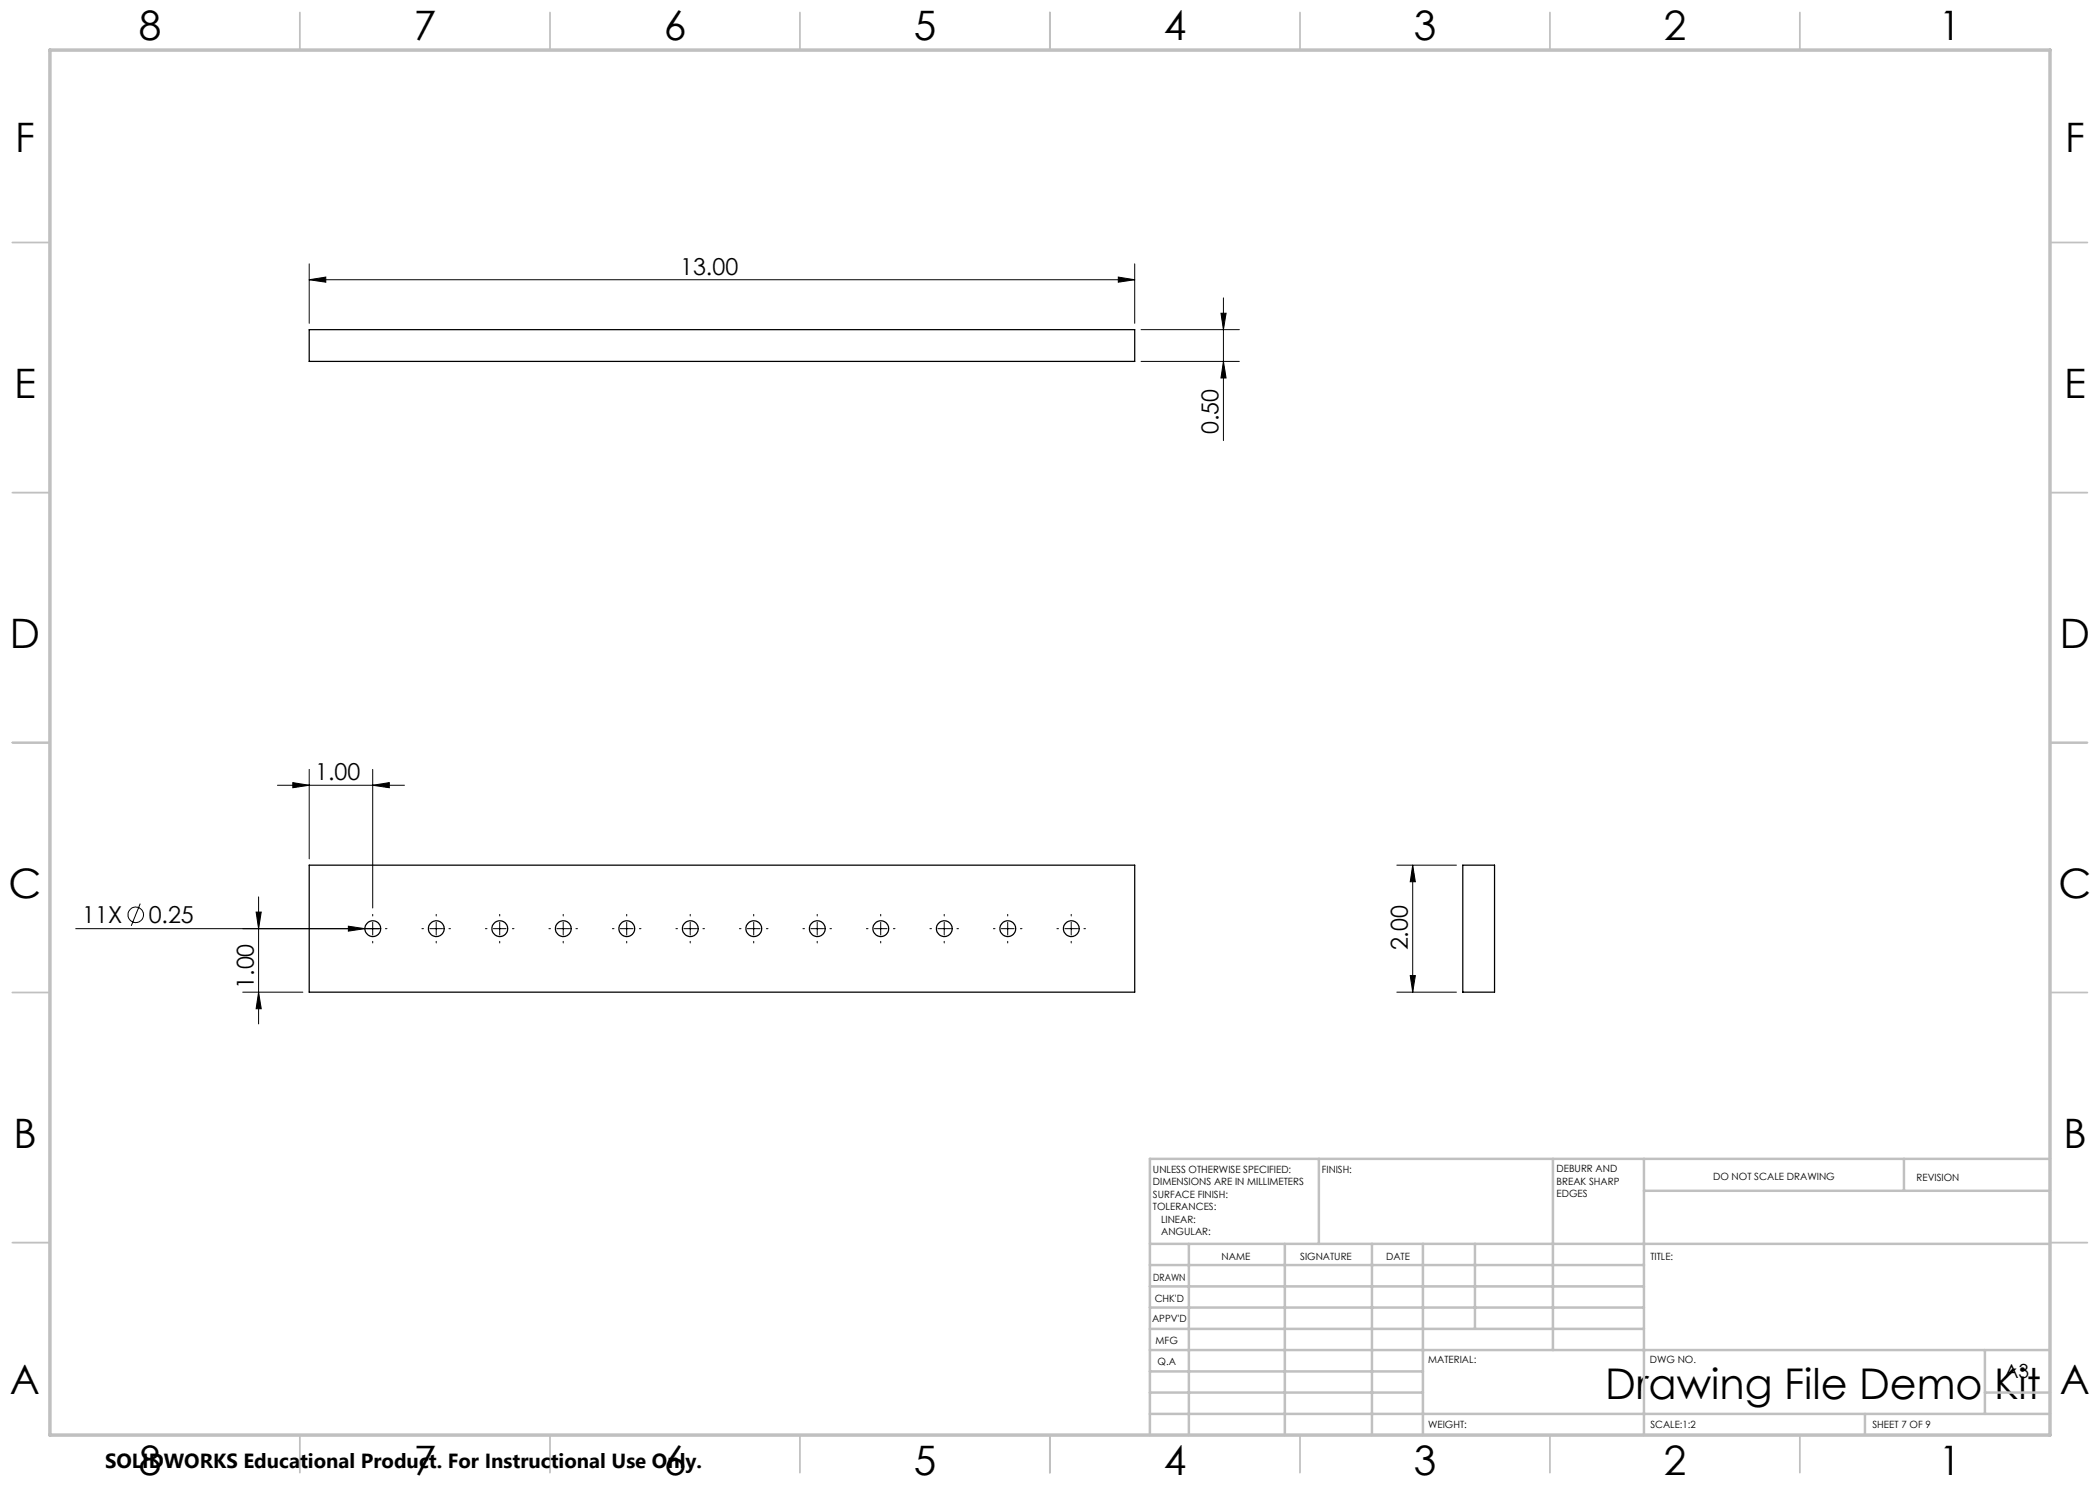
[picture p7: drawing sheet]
<svg xmlns="http://www.w3.org/2000/svg" width="420mm" height="297mm" viewBox="0 0 420 297" stroke-linecap="round" stroke-linejoin="round" font-family="sans-serif">
<g fill="none" stroke="#000" stroke-width=".25">
<path d="M61.8 65.9h165.1v6.4h-165.1zM61.8 173h165.1v25.4h-165.1zM292.6 173h6.3v25.4h-6.3z"/>
<circle cx="74.6" cy="185.7" r="1.58"/>
<circle cx="87.3" cy="185.7" r="1.58"/>
<circle cx="100" cy="185.7" r="1.58"/>
<circle cx="112.7" cy="185.7" r="1.58"/>
<circle cx="125.4" cy="185.7" r="1.58"/>
<circle cx="138.1" cy="185.7" r="1.58"/>
<circle cx="150.8" cy="185.7" r="1.58"/>
<circle cx="163.5" cy="185.7" r="1.58"/>
<circle cx="176.2" cy="185.7" r="1.58"/>
<circle cx="188.9" cy="185.7" r="1.58"/>
<circle cx="201.6" cy="185.7" r="1.58"/>
<circle cx="214.3" cy="185.7" r="1.58"/>
</g>
<g fill="none" stroke="#000" stroke-width=".2">
<path d="M61.8 55.9l3.4-.5v1zM61.8 52.8v11.9M61.8 55.9h165.1M223.7 55.4l3.2 .5-3.2 .5zM226.9 52.8v11.9M244.7 59.6v28.5M228.2 72.3h19.7M228.2 65.9h19.7M244.2 62.6h1l-.5 3.3zM244.7 72.3l.5 3.3h-1zM55.5 157.1h25.4M58.6 156.5l3.2 .6-3.2 .4z"/>
<path d="M61.8 153.9v17.9M74.5 157.1l3.4-.6v1zM74.5 153.9v27.7M51.7 179.4v25.4M279.4 173h11.9M282.5 173l.6 3.4h-1.1zM282.5 173v25.4M15.1 185.7h61M28 180.7l-1.8 4.5M48.5 198.4h12.1M51.2 182.4h1l-.5 3.3zM51.7 198.4l.5 3.4h-1z"/>
<path d="M69.7 185.2l3.3 .5-3.3 .5zM74.5 182.9v.3M74.5 184.5v2.5M74.5 188.3v.3M77.1 185.7h.3M84.4 185.7h.3M86 185.7h2.5M87.2 182.9v.3M87.2 184.5v2.5M87.2 188.3v.3M89.8 185.7h.3M97.1 185.7h.3"/>
<path d="M98.7 185.7h2.5M99.9 182.9v.3M99.9 184.5v2.5M99.9 188.3v.3M102.5 185.7h.3M109.8 185.7h.3M111.4 185.7h2.5M112.6 182.9v.3M112.6 184.5v2.5M112.6 188.3v.3M115.2 185.7h.3M122.5 185.7h.3"/>
<path d="M124.1 185.7h2.5M125.3 182.9v.3M125.3 184.5v2.5M125.3 188.3v.3M127.9 185.7h.3M135.2 185.7h.3M136.8 185.7h2.5M138 182.9v.3M138 184.5v2.5M138 188.3v.3M140.6 185.7h.3M147.9 185.7h.3"/>
<path d="M149.5 185.7h2.5M150.7 182.9v.3M150.7 184.5v2.5M150.7 188.3v.3M153.3 185.7h.3M160.6 185.7h.3M162.2 185.7h2.5M163.4 182.9v.3M163.4 184.5v2.5M163.4 188.3v.3M166 185.7h.3M173.3 185.7h.3"/>
<path d="M174.9 185.7h2.5M176.1 182.9v.3M176.1 184.5v2.5M176.1 188.3v.3M178.7 185.7h.3M186 185.7h.3M187.6 185.7h2.5M188.8 182.9v.3M188.8 184.5v2.5M188.8 188.3v.3M191.4 185.7h.3M198.7 185.7h.3"/>
<path d="M200.3 185.7h2.5M201.5 182.9v.3M201.5 184.5v2.5M201.5 188.3v.3M204.1 185.7h.3M211.4 185.7h.3M213 185.7h2.5M214.2 182.9v.3M214.2 184.5v2.5M214.2 188.3v.3M216.8 185.7h.3M279.4 198.4h11.9"/>
<path d="M282 195.1h1.1l-.6 3.3z"/>
<circle cx="27.2" cy="183" r="1.56"/>
</g>
<g fill="none" stroke="#c0c0c0" stroke-width=".35">
<path d="M60 2.5v7.5M110 2.5v7.5M160 2.5v7.5M210 2.5v7.5M260 2.5v7.5M310 2.5v7.5M360 2.5v7.5M2.5 48.5h7.5M410 48.5h7.5M2.5 98.5h7.5M410 98.5h7.5M2.5 148.5h7.5"/>
<path d="M410 148.5h7.5M2.5 198.5h7.5M410 198.5h7.5M2.5 248.5h7.5M410 248.5h7.5M60 287v7.5M110 287v7.5M160 287v7.5M210 287v7.5M260 287v7.5M310 287v7.5M360 287v7.5"/>
</g>
<g fill="none" stroke="#c0c0c0" stroke-width=".5">
<path d="M263.8 231.8v17M310.6 231.8v38.2M328.8 231.8v55.2M328.8 238.2h81.2M380.8 231.8v6.4M410 231.8h-180v55.2M230 248.8h180M230 257.3h98.8M230 253h98.8M237.8 248.8v38.2M257 248.8v38.2M274.4 248.8v38.2"/>
<path d="M284.6 248.8v38.2M295 248.8v17M230 265.8h98.8M230 261.5h98.8M230 278.5h54.6M230 274.3h54.6M230 270h180M397 278.5h13M397 270v12.8M230 282.8h180M373 282.8v4.2"/>
</g>
<path d="M10 10h400v277h-400z" fill="none" stroke="#c0c0c0" stroke-width=".7"/>
<g fill="#000">
<path d="M69.7 185.2l3.3 .5-3.3 .5z"/>
<path d="M244.7 72.3l.5 3.3h-1zM244.2 62.6h1l-.5 3.3zM282 195.1h1.1l-.6 3.3zM282.5 173l.6 3.4h-1.1z"/>
<path d="M74.5 157.1l3.4-.6v1zM58.6 156.5l3.2 .6-3.2 .4zM223.7 55.4l3.2 .5-3.2 .5zM61.8 55.9l3.4-.5v1z"/>
<path d="M51.2 182.4h1l-.5 3.3zM51.7 198.4l.5 3.4h-1z"/>
</g>
<text font-size="8.5" x="321.1" y="279.7">Drawing File Demo Kit</text>
<g font-size="8.1">
<text x="27.7" y="8">8</text>
<text x="82.7" y="8">7</text>
<text x="132.7" y="8">6</text>
<text x="182.7" y="8">5</text>
<text x="232.7" y="8">4</text>
<text x="282.7" y="8">3</text>
<text x="332.7" y="8">2</text>
<text x="387.7" y="8">1</text>
<text x="3" y="30.4">F</text>
<text x="413" y="30.4">F</text>
<text x="2.8" y="79.6">E</text>
<text x="412.8" y="79.6">E</text>
<text x="2" y="129.6">D</text>
<text x="412" y="129.6">D</text>
<text x="1.7" y="179.6">C</text>
<text x="411.7" y="179.6">C</text>
<text x="2.7" y="229.6">B</text>
<text x="412.7" y="229.6">B</text>
<text x="2" y="278.9">A</text>
<text x="412" y="278.9">A</text>
<text x="27.7" y="295">8</text>
<text x="82.7" y="295">7</text>
<text x="132.7" y="295">6</text>
<text x="182.7" y="295">5</text>
<text x="232.7" y="295">4</text>
<text x="282.7" y="295">3</text>
<text x="332.7" y="295">2</text>
<text x="387.7" y="295">1</text>
</g>
<g font-size="4.7">
<text x="136" y="54.9">13.00</text>
<text x="243.7" y="86.8" transform="rotate(-90 243.7 86.8)">0.50</text>
<text x="63" y="156">1.00</text>
<text x="16.4" y="184.7">11X</text>
<text x="29.7" y="184.7">0.25</text>
<text x="281.6" y="190.1" transform="rotate(-90 281.6 190.1)">2.00</text>
<text x="50.7" y="197.8" transform="rotate(-90 50.7 197.8)">1.00</text>
</g>
<text font-size="4.1" x="21" y="293.7">SOLIDWORKS Educational Product. For Instructional Use Only.</text>
<text font-size="3.9" x="400.9" y="275.5">A3</text>
<g font-size="2">
<text x="230.6" y="234.6">UNLESS OTHERWISE SPECIFIED:</text>
<text x="230.6" y="237.1">DIMENSIONS ARE IN MILLIMETERS</text>
<text x="230.6" y="239.6">SURFACE FINISH:</text>
<text x="264.4" y="234.6">FINISH:</text>
<text x="311.3" y="234.5">DEBURR AND</text>
<text x="311.3" y="237">BREAK SHARP</text>
<text x="311.3" y="239.5">EDGES</text>
<text x="342.6" y="236">DO NOT SCALE DRAWING</text>
<text x="383.3" y="236.2">REVISION</text>
<text x="230.6" y="242.1">TOLERANCES:</text>
<text x="232.2" y="244.6">LINEAR:</text>
<text x="232.2" y="247.1">ANGULAR:</text>
<text x="244.3" y="252">NAME</text>
<text x="260" y="251.9">SIGNATURE</text>
<text x="277.2" y="251.9">DATE</text>
<text x="330.1" y="251.9">TITLE:</text>
<text x="230.6" y="256.1">DRAWN</text>
<text x="230.9" y="260.3">CHK'D</text>
<text x="230.4" y="264.4">APPV'D</text>
<text x="231.1" y="268.8">MFG</text>
<text x="231.5" y="273">Q.A</text>
<text x="285.6" y="272.5">MATERIAL:</text>
<text x="330" y="272.5">DWG NO.</text>
<text x="285.6" y="285.5">WEIGHT:</text>
<text x="330.1" y="285.6">SCALE:1:2</text>
<text x="374.5" y="285.6">SHEET 7 OF 9</text>
</g>
</svg>
